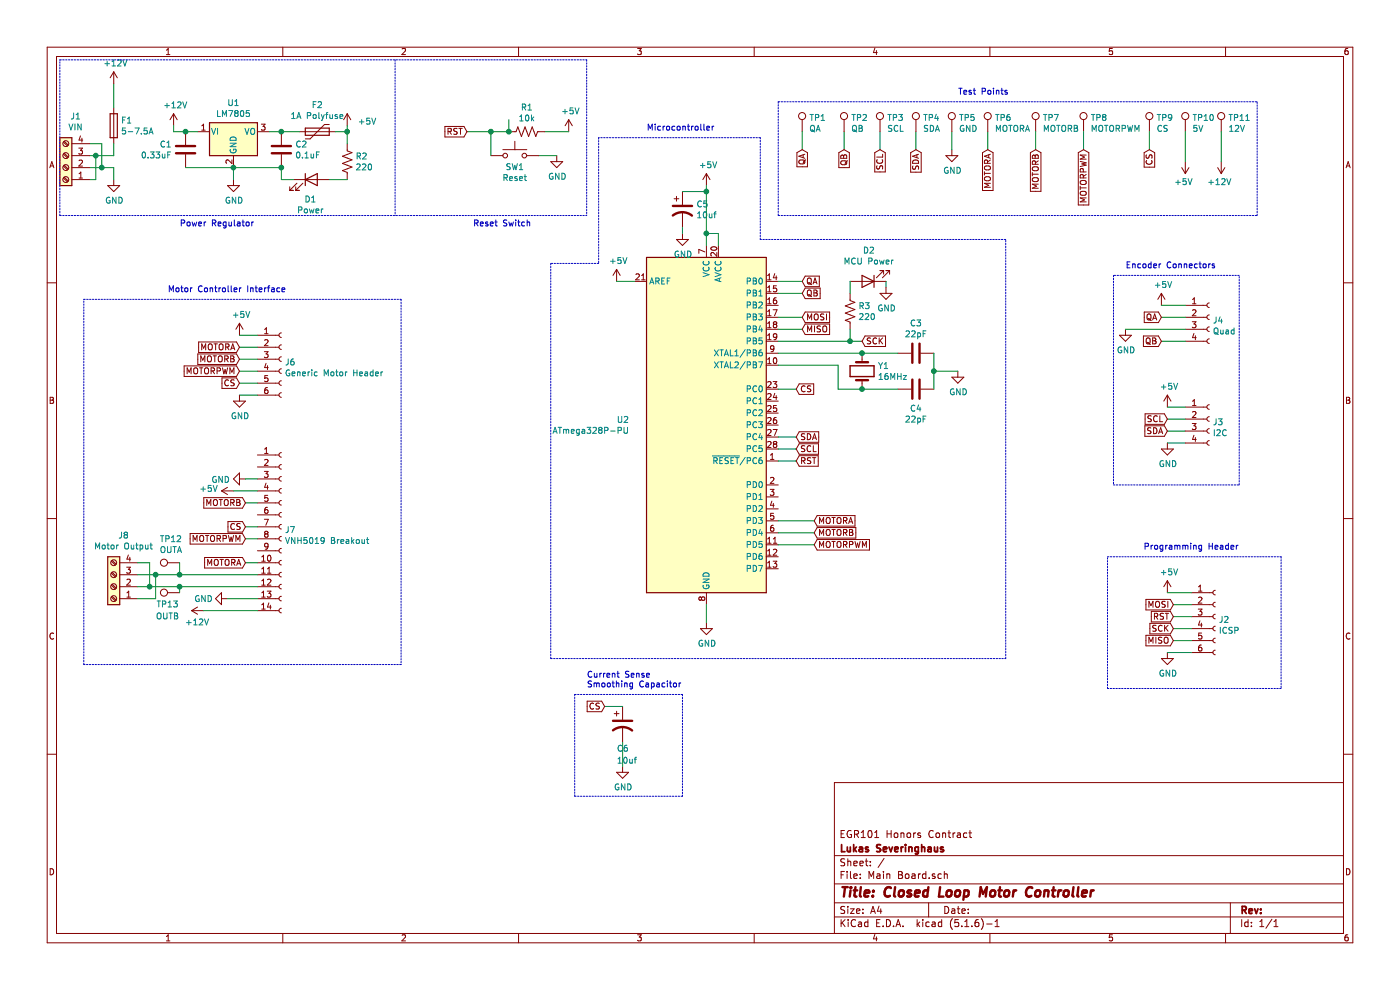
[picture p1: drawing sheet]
EESchema Schematic File Version 4
EELAYER 30 0
EELAYER END
$Descr A4 11693 8268
encoding utf-8
Sheet 1 1
Title "Closed Loop Motor Controller"
Date ""
Rev ""
Comp "Lukas Severinghaus"
Comment1 "EGR101 Honors Contract"
Comment2 ""
Comment3 ""
Comment4 ""
$EndDescr
$Comp
L Regulator_Linear:LM7805_TO220 U1
U 1 1
P 1950 1100
F 0 "U1" H 1950 1342 50  0000 C CNN
F 1 "LM7805" H 1950 1251 50  0000 C CNN
F 2 "Package_TO_SOT_THT:TO-220-3_Horizontal_TabDown" H 1950 1325 50  0001 C CIN
F 3 "http://www.fairchildsemi.com/ds/LM/LM7805.pdf" H 1950 1050 50  0001 C CNN
	1    1950 1100
	1    0    0    -1  
$EndComp
$Comp
L power:GND #PWR0101
U 1 1
P 950 1500
F 0 "#PWR0101" H 950 1250 50  0001 C CNN
F 1 "GND" H 955 1327 50  0000 C CNN
F 2 "" H 950 1500 50  0001 C CNN
F 3 "" H 950 1500 50  0001 C CNN
	1    950  1500
	1    0    0    -1  
$EndComp
$Comp
L power:+12V #PWR0102
U 1 1
P 950 700
F 0 "#PWR0102" H 950 550 50  0001 C CNN
F 1 "+12V" H 965 873 50  0000 C CNN
F 2 "" H 950 700 50  0001 C CNN
F 3 "" H 950 700 50  0001 C CNN
	1    950  700 
	1    0    0    -1  
$EndComp
Wire Wire Line
	950  1400 950  1500
$Comp
L Device:C C1
U 1 1
P 1550 1250
F 0 "C1" H 1436 1296 50  0000 R CNN
F 1 "0.33uF" H 1436 1205 50  0000 R CNN
F 2 "Capacitor_SMD:C_1206_3216Metric" H 1588 1100 50  0001 C CNN
F 3 "~" H 1550 1250 50  0001 C CNN
	1    1550 1250
	1    0    0    -1  
$EndComp
$Comp
L Device:C C2
U 1 1
P 2350 1250
F 0 "C2" H 2465 1296 50  0000 L CNN
F 1 "0.1uF" H 2465 1205 50  0000 L CNN
F 2 "Capacitor_SMD:C_1206_3216Metric" H 2388 1100 50  0001 C CNN
F 3 "~" H 2350 1250 50  0001 C CNN
	1    2350 1250
	1    0    0    -1  
$EndComp
Wire Wire Line
	1550 1400 1950 1400
Wire Wire Line
	1950 1400 2350 1400
Connection ~ 1950 1400
Wire Wire Line
	2350 1100 2250 1100
Wire Wire Line
	1650 1100 1550 1100
$Comp
L power:GND #PWR0103
U 1 1
P 1950 1500
F 0 "#PWR0103" H 1950 1250 50  0001 C CNN
F 1 "GND" H 1955 1327 50  0000 C CNN
F 2 "" H 1950 1500 50  0001 C CNN
F 3 "" H 1950 1500 50  0001 C CNN
	1    1950 1500
	1    0    0    -1  
$EndComp
Wire Wire Line
	1950 1400 1950 1500
$Comp
L power:+12V #PWR0104
U 1 1
P 1450 1050
F 0 "#PWR0104" H 1450 900 50  0001 C CNN
F 1 "+12V" H 1465 1223 50  0000 C CNN
F 2 "" H 1450 1050 50  0001 C CNN
F 3 "" H 1450 1050 50  0001 C CNN
	1    1450 1050
	1    0    0    -1  
$EndComp
Wire Wire Line
	1450 1050 1450 1100
Wire Wire Line
	1450 1100 1550 1100
Connection ~ 1550 1100
$Comp
L Device:Polyfuse F2
U 1 1
P 2650 1100
F 0 "F2" V 2425 1100 50  0000 C CNN
F 1 "1A Polyfuse" V 2516 1100 50  0000 C CNN
F 2 "Capacitor_THT:C_Rect_L7.2mm_W3.5mm_P5.00mm_FKS2_FKP2_MKS2_MKP2" H 2700 900 50  0001 L CNN
F 3 "~" H 2650 1100 50  0001 C CNN
	1    2650 1100
	0    1    1    0   
$EndComp
Wire Wire Line
	2350 1100 2500 1100
Connection ~ 2350 1100
Wire Wire Line
	2800 1100 2900 1100
$Comp
L Device:Fuse F1
U 1 1
P 950 1050
F 0 "F1" H 1010 1096 50  0000 L CNN
F 1 "5-7.5A" H 1010 1005 50  0000 L CNN
F 2 "TerminalBlock:TerminalBlock_bornier-2_P5.08mm" V 880 1050 50  0001 C CNN
F 3 "~" H 950 1050 50  0001 C CNN
	1    950  1050
	1    0    0    -1  
$EndComp
Wire Wire Line
	950  1300 950  1200
$Comp
L power:GND #PWR0106
U 1 1
P 5900 5200
F 0 "#PWR0106" H 5900 4950 50  0001 C CNN
F 1 "GND" H 5905 5027 50  0000 C CNN
F 2 "" H 5900 5200 50  0001 C CNN
F 3 "" H 5900 5200 50  0001 C CNN
	1    5900 5200
	1    0    0    -1  
$EndComp
Wire Wire Line
	5900 5050 5900 5200
$Comp
L Device:CP1 C5
U 1 1
P 5700 1750
F 0 "C5" H 5815 1796 50  0000 L CNN
F 1 "10uf" H 5815 1705 50  0000 L CNN
F 2 "Capacitor_THT:CP_Radial_D5.0mm_P2.00mm" H 5700 1750 50  0001 C CNN
F 3 "~" H 5700 1750 50  0001 C CNN
	1    5700 1750
	1    0    0    -1  
$EndComp
Wire Wire Line
	5700 1600 5900 1600
Wire Wire Line
	5900 1600 5900 1950
$Comp
L power:+5V #PWR0107
U 1 1
P 5900 1550
F 0 "#PWR0107" H 5900 1400 50  0001 C CNN
F 1 "+5V" H 5915 1723 50  0000 C CNN
F 2 "" H 5900 1550 50  0001 C CNN
F 3 "" H 5900 1550 50  0001 C CNN
	1    5900 1550
	1    0    0    -1  
$EndComp
$Comp
L power:GND #PWR0108
U 1 1
P 5700 1950
F 0 "#PWR0108" H 5700 1700 50  0001 C CNN
F 1 "GND" H 5705 1777 50  0000 C CNN
F 2 "" H 5700 1950 50  0001 C CNN
F 3 "" H 5700 1950 50  0001 C CNN
	1    5700 1950
	1    0    0    -1  
$EndComp
$Comp
L Device:Crystal Y1
U 1 1
P 7200 3100
F 0 "Y1" V 7154 3231 50  0000 L CNN
F 1 "16MHz" V 7245 3231 50  0000 L CNN
F 2 "Connector_PinHeader_2.54mm:PinHeader_1x02_P2.54mm_Vertical" H 7200 3100 50  0001 C CNN
F 3 "~" H 7200 3100 50  0001 C CNN
	1    7200 3100
	0    1    1    0   
$EndComp
$Comp
L Device:C C3
U 1 1
P 7650 2950
F 0 "C3" V 7398 2950 50  0000 C CNN
F 1 "22pF" V 7489 2950 50  0000 C CNN
F 2 "Capacitor_THT:C_Rect_L4.0mm_W2.5mm_P2.50mm" H 7688 2800 50  0001 C CNN
F 3 "~" H 7650 2950 50  0001 C CNN
	1    7650 2950
	0    1    1    0   
$EndComp
$Comp
L Device:C C4
U 1 1
P 7650 3250
F 0 "C4" V 7810 3250 50  0000 C CNN
F 1 "22pF" V 7901 3250 50  0000 C CNN
F 2 "Capacitor_THT:C_Rect_L4.0mm_W2.5mm_P2.50mm" H 7688 3100 50  0001 C CNN
F 3 "~" H 7650 3250 50  0001 C CNN
	1    7650 3250
	0    1    1    0   
$EndComp
Wire Wire Line
	7200 3250 7500 3250
Wire Wire Line
	7500 2950 7200 2950
Connection ~ 7200 2950
Wire Wire Line
	7800 2950 7800 3100
$Comp
L power:GND #PWR0109
U 1 1
P 8000 3100
F 0 "#PWR0109" H 8000 2850 50  0001 C CNN
F 1 "GND" H 8005 2927 50  0000 C CNN
F 2 "" H 8000 3100 50  0001 C CNN
F 3 "" H 8000 3100 50  0001 C CNN
	1    8000 3100
	1    0    0    -1  
$EndComp
Wire Wire Line
	8000 3100 7800 3100
Connection ~ 7800 3100
Wire Wire Line
	7800 3100 7800 3250
$Comp
L Device:R_US R1
U 1 1
P 4400 1100
F 0 "R1" V 4195 1100 50  0000 C CNN
F 1 "10k" V 4286 1100 50  0000 C CNN
F 2 "Resistor_THT:R_Axial_DIN0204_L3.6mm_D1.6mm_P5.08mm_Vertical" V 4440 1090 50  0001 C CNN
F 3 "~" H 4400 1100 50  0001 C CNN
	1    4400 1100
	0    1    1    0   
$EndComp
Wire Wire Line
	3900 1100 4100 1100
$Comp
L power:+5V #PWR0110
U 1 1
P 4750 1100
F 0 "#PWR0110" H 4750 950 50  0001 C CNN
F 1 "+5V" H 4765 1273 50  0000 C CNN
F 2 "" H 4750 1100 50  0001 C CNN
F 3 "" H 4750 1100 50  0001 C CNN
	1    4750 1100
	1    0    0    -1  
$EndComp
$Comp
L power:GND #PWR0111
U 1 1
P 4650 1300
F 0 "#PWR0111" H 4650 1050 50  0001 C CNN
F 1 "GND" H 4655 1127 50  0000 C CNN
F 2 "" H 4650 1300 50  0001 C CNN
F 3 "" H 4650 1300 50  0001 C CNN
	1    4650 1300
	1    0    0    -1  
$EndComp
$Comp
L Switch:SW_Push SW1
U 1 1
P 4300 1300
F 0 "SW1" H 4300 1207 50  0000 C CNN
F 1 "Reset" H 4300 1116 50  0000 C CNN
F 2 "Button_Switch_THT:SW_TH_Tactile_Omron_B3F-10xx" H 4300 1500 50  0001 C CNN
F 3 "~" H 4300 1500 50  0001 C CNN
	1    4300 1300
	1    0    0    -1  
$EndComp
Wire Wire Line
	4550 1100 4750 1100
Wire Wire Line
	4100 1300 4100 1100
Connection ~ 4100 1100
Wire Wire Line
	4100 1100 4250 1100
$Comp
L power:+5V #PWR0112
U 1 1
P 5150 2350
F 0 "#PWR0112" H 5150 2200 50  0001 C CNN
F 1 "+5V" H 5165 2523 50  0000 C CNN
F 2 "" H 5150 2350 50  0001 C CNN
F 3 "" H 5150 2350 50  0001 C CNN
	1    5150 2350
	1    0    0    -1  
$EndComp
Wire Wire Line
	6000 2050 6000 1950
Wire Wire Line
	6000 1950 5900 1950
Connection ~ 5900 1950
Wire Wire Line
	5900 1950 5900 2050
$Comp
L Device:R_US R2
U 1 1
P 2900 1350
F 0 "R2" H 2968 1396 50  0000 L CNN
F 1 "220" H 2968 1305 50  0000 L CNN
F 2 "Resistor_THT:R_Axial_DIN0204_L3.6mm_D1.6mm_P5.08mm_Vertical" V 2940 1340 50  0001 C CNN
F 3 "~" H 2900 1350 50  0001 C CNN
	1    2900 1350
	1    0    0    -1  
$EndComp
$Comp
L Device:LED D1
U 1 1
P 2600 1500
F 0 "D1" H 2593 1337 50  0000 C CNN
F 1 "Power" H 2593 1246 50  0000 C CNN
F 2 "LED_THT:LED_D5.0mm" H 2600 1500 50  0001 C CNN
F 3 "~" H 2600 1500 50  0001 C CNN
	1    2600 1500
	1    0    0    -1  
$EndComp
Wire Wire Line
	2900 1100 2900 1200
Wire Wire Line
	2900 1500 2750 1500
Wire Wire Line
	2450 1500 2350 1500
Wire Wire Line
	2350 1500 2350 1400
Connection ~ 2350 1400
$Comp
L Device:LED D2
U 1 1
P 7250 2350
F 0 "D2" H 7243 2095 50  0000 C CNN
F 1 "MCU Power" H 7243 2186 50  0000 C CNN
F 2 "LED_THT:LED_D5.0mm" H 7250 2350 50  0001 C CNN
F 3 "~" H 7250 2350 50  0001 C CNN
	1    7250 2350
	-1   0    0    1   
$EndComp
$Comp
L power:GND #PWR0113
U 1 1
P 7400 2400
F 0 "#PWR0113" H 7400 2150 50  0001 C CNN
F 1 "GND" H 7405 2227 50  0000 C CNN
F 2 "" H 7400 2400 50  0001 C CNN
F 3 "" H 7400 2400 50  0001 C CNN
	1    7400 2400
	1    0    0    -1  
$EndComp
Wire Wire Line
	7400 2350 7400 2400
$Comp
L Device:R_US R3
U 1 1
P 7100 2600
F 0 "R3" H 7168 2646 50  0000 L CNN
F 1 "220" H 7168 2555 50  0000 L CNN
F 2 "Resistor_THT:R_Axial_DIN0204_L3.6mm_D1.6mm_P5.08mm_Vertical" V 7140 2590 50  0001 C CNN
F 3 "~" H 7100 2600 50  0001 C CNN
	1    7100 2600
	1    0    0    -1  
$EndComp
Wire Wire Line
	7100 2350 7100 2450
$Comp
L Connector:Conn_01x06_Female J2
U 1 1
P 10150 5150
F 0 "J2" H 10178 5126 50  0000 L CNN
F 1 "ICSP" H 10178 5035 50  0000 L CNN
F 2 "Motor Controller Custom Parts:6PinEdgeConnector" H 10150 5150 50  0001 C CNN
F 3 "~" H 10150 5150 50  0001 C CNN
	1    10150 5150
	1    0    0    -1  
$EndComp
$Comp
L power:+5V #PWR0114
U 1 1
P 9750 4950
F 0 "#PWR0114" H 9750 4800 50  0001 C CNN
F 1 "+5V" H 9765 5123 50  0000 C CNN
F 2 "" H 9750 4950 50  0001 C CNN
F 3 "" H 9750 4950 50  0001 C CNN
	1    9750 4950
	1    0    0    -1  
$EndComp
$Comp
L power:GND #PWR0115
U 1 1
P 9750 5450
F 0 "#PWR0115" H 9750 5200 50  0001 C CNN
F 1 "GND" H 9755 5277 50  0000 C CNN
F 2 "" H 9750 5450 50  0001 C CNN
F 3 "" H 9750 5450 50  0001 C CNN
	1    9750 5450
	1    0    0    -1  
$EndComp
Wire Wire Line
	9750 4950 9950 4950
Wire Wire Line
	9750 5450 9950 5450
Wire Wire Line
	5300 2350 5150 2350
Text GLabel 6700 2650 2    50   Input ~ 0
MOSI
$Comp
L MCU_Microchip_ATmega:ATmega328P-PU U2
U 1 1
P 5900 3550
F 0 "U2" H 5256 3596 50  0000 R CNN
F 1 "ATmega328P-PU" H 5256 3505 50  0000 R CNN
F 2 "Package_DIP:DIP-28_W7.62mm" H 5900 3550 50  0001 C CIN
F 3 "http://ww1.microchip.com/downloads/en/DeviceDoc/ATmega328_P%20AVR%20MCU%20with%20picoPower%20Technology%20Data%20Sheet%2040001984A.pdf" H 5900 3550 50  0001 C CNN
	1    5900 3550
	1    0    0    -1  
$EndComp
Text GLabel 9800 5050 0    50   Input ~ 0
MOSI
Text GLabel 9800 5150 0    50   Input ~ 0
RST
Text GLabel 9800 5250 0    50   Input ~ 0
SCK
Text GLabel 9800 5350 0    50   Input ~ 0
MISO
Wire Wire Line
	9950 5350 9800 5350
Wire Wire Line
	9800 5250 9950 5250
Wire Wire Line
	9800 5150 9950 5150
Wire Wire Line
	9800 5050 9950 5050
Text GLabel 6700 2750 2    50   Input ~ 0
MISO
Wire Wire Line
	6500 2950 7200 2950
Wire Wire Line
	7200 3250 7000 3250
Wire Wire Line
	7000 3250 7000 3050
Wire Wire Line
	7000 3050 6500 3050
Connection ~ 7200 3250
Wire Wire Line
	7100 2850 7100 2750
Wire Wire Line
	6500 2750 6700 2750
Wire Wire Line
	6500 2650 6700 2650
Text GLabel 7200 2850 2    50   Input ~ 0
SCK
Wire Wire Line
	6500 2850 7100 2850
Connection ~ 7100 2850
Wire Wire Line
	7100 2850 7200 2850
Wire Wire Line
	4250 1000 4250 1100
$Comp
L Connector:Conn_01x04_Female J3
U 1 1
P 10100 3500
F 0 "J3" H 10128 3476 50  0000 L CNN
F 1 "I2C" H 10128 3385 50  0000 L CNN
F 2 "Motor Controller Custom Parts:4PinEdgeConnector" H 10100 3500 50  0001 C CNN
F 3 "~" H 10100 3500 50  0001 C CNN
	1    10100 3500
	1    0    0    -1  
$EndComp
$Comp
L power:+5V #PWR0116
U 1 1
P 9750 3400
F 0 "#PWR0116" H 9750 3250 50  0001 C CNN
F 1 "+5V" H 9765 3573 50  0000 C CNN
F 2 "" H 9750 3400 50  0001 C CNN
F 3 "" H 9750 3400 50  0001 C CNN
	1    9750 3400
	1    0    0    -1  
$EndComp
$Comp
L power:GND #PWR0117
U 1 1
P 9750 3700
F 0 "#PWR0117" H 9750 3450 50  0001 C CNN
F 1 "GND" H 9755 3527 50  0000 C CNN
F 2 "" H 9750 3700 50  0001 C CNN
F 3 "" H 9750 3700 50  0001 C CNN
	1    9750 3700
	1    0    0    -1  
$EndComp
Wire Wire Line
	9900 3400 9750 3400
Wire Wire Line
	9900 3700 9750 3700
Text GLabel 9750 3500 0    50   Input ~ 0
SCL
Text GLabel 9750 3600 0    50   Input ~ 0
SDA
Wire Wire Line
	9750 3500 9900 3500
Wire Wire Line
	9750 3600 9900 3600
Connection ~ 4250 1100
Text GLabel 6650 3750 2    50   Input ~ 0
SCL
Text GLabel 6650 3650 2    50   Input ~ 0
SDA
Text GLabel 3900 1100 0    50   Input ~ 0
RST
Text GLabel 6650 3850 2    50   Input ~ 0
RST
Wire Wire Line
	6500 3650 6650 3650
Wire Wire Line
	6500 3750 6650 3750
Wire Wire Line
	6500 3850 6650 3850
$Comp
L Connector:Conn_01x04_Female J4
U 1 1
P 10100 2650
F 0 "J4" H 10128 2626 50  0000 L CNN
F 1 "Quad" H 10128 2535 50  0000 L CNN
F 2 "Motor Controller Custom Parts:4PinEdgeConnector" H 10100 2650 50  0001 C CNN
F 3 "~" H 10100 2650 50  0001 C CNN
	1    10100 2650
	1    0    0    -1  
$EndComp
$Comp
L power:+5V #PWR0118
U 1 1
P 9700 2550
F 0 "#PWR0118" H 9700 2400 50  0001 C CNN
F 1 "+5V" H 9715 2723 50  0000 C CNN
F 2 "" H 9700 2550 50  0001 C CNN
F 3 "" H 9700 2550 50  0001 C CNN
	1    9700 2550
	1    0    0    -1  
$EndComp
$Comp
L power:GND #PWR0119
U 1 1
P 9400 2750
F 0 "#PWR0119" H 9400 2500 50  0001 C CNN
F 1 "GND" H 9405 2577 50  0000 C CNN
F 2 "" H 9400 2750 50  0001 C CNN
F 3 "" H 9400 2750 50  0001 C CNN
	1    9400 2750
	1    0    0    -1  
$EndComp
Wire Wire Line
	9900 2550 9700 2550
Text GLabel 9700 2650 0    50   Input ~ 0
QA
Text GLabel 9700 2850 0    50   Input ~ 0
QB
Wire Wire Line
	9700 2650 9900 2650
Text GLabel 6700 2350 2    50   Input ~ 0
QA
Text GLabel 6700 2450 2    50   Input ~ 0
QB
Wire Wire Line
	6500 2350 6700 2350
Wire Wire Line
	6500 2450 6700 2450
$Comp
L Connector:TestPoint TP1
U 1 1
P 6700 1100
F 0 "TP1" H 6758 1218 50  0000 L CNN
F 1 "QA" H 6758 1127 50  0000 L CNN
F 2 "TestPoint:TestPoint_Pad_D2.0mm" H 6900 1100 50  0001 C CNN
F 3 "~" H 6900 1100 50  0001 C CNN
	1    6700 1100
	1    0    0    -1  
$EndComp
$Comp
L Connector:TestPoint TP2
U 1 1
P 7050 1100
F 0 "TP2" H 7108 1218 50  0000 L CNN
F 1 "QB" H 7108 1127 50  0000 L CNN
F 2 "TestPoint:TestPoint_Pad_D2.0mm" H 7250 1100 50  0001 C CNN
F 3 "~" H 7250 1100 50  0001 C CNN
	1    7050 1100
	1    0    0    -1  
$EndComp
$Comp
L Connector:TestPoint TP3
U 1 1
P 7350 1100
F 0 "TP3" H 7408 1218 50  0000 L CNN
F 1 "SCL" H 7408 1127 50  0000 L CNN
F 2 "TestPoint:TestPoint_Pad_D2.0mm" H 7550 1100 50  0001 C CNN
F 3 "~" H 7550 1100 50  0001 C CNN
	1    7350 1100
	1    0    0    -1  
$EndComp
$Comp
L Connector:TestPoint TP4
U 1 1
P 7650 1100
F 0 "TP4" H 7708 1218 50  0000 L CNN
F 1 "SDA" H 7708 1127 50  0000 L CNN
F 2 "TestPoint:TestPoint_Pad_D2.0mm" H 7850 1100 50  0001 C CNN
F 3 "~" H 7850 1100 50  0001 C CNN
	1    7650 1100
	1    0    0    -1  
$EndComp
Text GLabel 6700 1250 3    50   Input ~ 0
QA
Text GLabel 7050 1250 3    50   Input ~ 0
QB
Text GLabel 7350 1250 3    50   Input ~ 0
SCL
Text GLabel 7650 1250 3    50   Input ~ 0
SDA
Wire Wire Line
	6700 1100 6700 1250
Wire Wire Line
	7050 1100 7050 1250
Wire Wire Line
	7350 1100 7350 1250
Wire Wire Line
	7650 1100 7650 1250
$Comp
L Connector:TestPoint TP5
U 1 1
P 7950 1100
F 0 "TP5" H 8008 1218 50  0000 L CNN
F 1 "GND" H 8008 1127 50  0000 L CNN
F 2 "TestPoint:TestPoint_Pad_D2.0mm" H 8150 1100 50  0001 C CNN
F 3 "~" H 8150 1100 50  0001 C CNN
	1    7950 1100
	1    0    0    -1  
$EndComp
Text GLabel 6800 4350 2    50   Input ~ 0
MOTORA
Text GLabel 6800 4450 2    50   Input ~ 0
MOTORB
Text GLabel 6800 4550 2    50   Input ~ 0
MOTORPWM
Wire Wire Line
	6800 4350 6500 4350
Wire Wire Line
	6500 4450 6800 4450
Wire Wire Line
	6800 4550 6500 4550
Text GLabel 6650 3250 2    50   Input ~ 0
CS
Wire Wire Line
	6500 3250 6650 3250
$Comp
L Connector:Conn_01x06_Female J6
U 1 1
P 2350 3000
F 0 "J6" H 2378 2976 50  0000 L CNN
F 1 "Generic Motor Header" H 2378 2885 50  0000 L CNN
F 2 "Motor Controller Custom Parts:6PinEdgeConnector" H 2350 3000 50  0001 C CNN
F 3 "~" H 2350 3000 50  0001 C CNN
	1    2350 3000
	1    0    0    -1  
$EndComp
Text GLabel 2000 2900 0    50   Input ~ 0
MOTORA
Text GLabel 2000 3000 0    50   Input ~ 0
MOTORB
Text GLabel 2000 3200 0    50   Input ~ 0
CS
$Comp
L power:+5V #PWR0122
U 1 1
P 2000 2800
F 0 "#PWR0122" H 2000 2650 50  0001 C CNN
F 1 "+5V" H 2015 2973 50  0000 C CNN
F 2 "" H 2000 2800 50  0001 C CNN
F 3 "" H 2000 2800 50  0001 C CNN
	1    2000 2800
	1    0    0    -1  
$EndComp
$Comp
L power:GND #PWR0123
U 1 1
P 2000 3300
F 0 "#PWR0123" H 2000 3050 50  0001 C CNN
F 1 "GND" H 2005 3127 50  0000 C CNN
F 2 "" H 2000 3300 50  0001 C CNN
F 3 "" H 2000 3300 50  0001 C CNN
	1    2000 3300
	1    0    0    -1  
$EndComp
Wire Wire Line
	2000 3200 2150 3200
Wire Wire Line
	2000 3100 2150 3100
Wire Wire Line
	2000 3000 2150 3000
Wire Wire Line
	2000 2900 2150 2900
Wire Wire Line
	2000 2800 2150 2800
$Comp
L Connector:TestPoint TP6
U 1 1
P 8250 1100
F 0 "TP6" H 8308 1218 50  0000 L CNN
F 1 "MOTORA" H 8308 1127 50  0000 L CNN
F 2 "TestPoint:TestPoint_Pad_D2.0mm" H 8450 1100 50  0001 C CNN
F 3 "~" H 8450 1100 50  0001 C CNN
	1    8250 1100
	1    0    0    -1  
$EndComp
$Comp
L Connector:TestPoint TP7
U 1 1
P 8650 1100
F 0 "TP7" H 8708 1218 50  0000 L CNN
F 1 "MOTORB" H 8708 1127 50  0000 L CNN
F 2 "TestPoint:TestPoint_Pad_D2.0mm" H 8850 1100 50  0001 C CNN
F 3 "~" H 8850 1100 50  0001 C CNN
	1    8650 1100
	1    0    0    -1  
$EndComp
$Comp
L Connector:TestPoint TP8
U 1 1
P 9050 1100
F 0 "TP8" H 9108 1218 50  0000 L CNN
F 1 "MOTORPWM" H 9108 1127 50  0000 L CNN
F 2 "TestPoint:TestPoint_Pad_D2.0mm" H 9250 1100 50  0001 C CNN
F 3 "~" H 9250 1100 50  0001 C CNN
	1    9050 1100
	1    0    0    -1  
$EndComp
$Comp
L Connector:TestPoint TP9
U 1 1
P 9600 1100
F 0 "TP9" H 9658 1218 50  0000 L CNN
F 1 "CS" H 9658 1127 50  0000 L CNN
F 2 "TestPoint:TestPoint_Pad_D2.0mm" H 9800 1100 50  0001 C CNN
F 3 "~" H 9800 1100 50  0001 C CNN
	1    9600 1100
	1    0    0    -1  
$EndComp
Text GLabel 8250 1250 3    50   Input ~ 0
MOTORA
Text GLabel 8650 1250 3    50   Input ~ 0
MOTORB
Text GLabel 9050 1250 3    50   Input ~ 0
MOTORPWM
Text GLabel 9600 1250 3    50   Input ~ 0
CS
Wire Wire Line
	8250 1100 8250 1250
Wire Wire Line
	8650 1100 8650 1250
Wire Wire Line
	9050 1100 9050 1250
Wire Wire Line
	9600 1100 9600 1250
$Comp
L power:+5V #PWR0105
U 1 1
P 2900 1050
F 0 "#PWR0105" H 2900 900 50  0001 C CNN
F 1 "+5V" H 2988 1087 50  0000 L CNN
F 2 "" H 2900 1050 50  0001 C CNN
F 3 "" H 2900 1050 50  0001 C CNN
	1    2900 1050
	1    0    0    -1  
$EndComp
Wire Wire Line
	2900 1050 2900 1100
Connection ~ 2900 1100
Wire Wire Line
	4500 1300 4650 1300
Wire Wire Line
	5900 1550 5900 1600
Connection ~ 5900 1600
Wire Wire Line
	950  700  950  900 
Wire Wire Line
	2000 3300 2150 3300
$Comp
L power:GND #PWR0126
U 1 1
P 7950 1250
F 0 "#PWR0126" H 7950 1000 50  0001 C CNN
F 1 "GND" H 7955 1077 50  0000 C CNN
F 2 "" H 7950 1250 50  0001 C CNN
F 3 "" H 7950 1250 50  0001 C CNN
	1    7950 1250
	1    0    0    -1  
$EndComp
Wire Wire Line
	7950 1100 7950 1250
Wire Wire Line
	5700 1900 5700 1950
Wire Notes Line
	3300 500  3300 1800
Wire Notes Line
	500  1800 500  500 
Text Notes 1500 1900 0    50   ~ 0
Power Regulator
Wire Notes Line
	6500 850  6500 1800
Wire Notes Line
	10500 1800 10500 850 
Text Notes 8000 800  0    50   ~ 0
Test Points
Wire Notes Line
	10700 4650 10700 5750
Wire Notes Line
	10700 5750 9250 5750
Wire Notes Line
	9250 5750 9250 4650
Wire Notes Line
	9250 4650 10700 4650
Text Notes 9550 4600 0    50   ~ 0
Programming Header
Wire Notes Line
	9300 2300 9300 4050
Wire Notes Line
	9300 4050 10350 4050
Wire Notes Line
	10350 4050 10350 2300
Wire Notes Line
	10350 2300 9300 2300
Text Notes 9400 2250 0    50   ~ 0
Encoder Connectors
Wire Notes Line
	4600 5500 8400 5500
Wire Notes Line
	8400 5500 8400 2000
Wire Notes Line
	8400 2000 6350 2000
Wire Notes Line
	6350 2000 6350 1150
Wire Notes Line
	6350 1150 5000 1150
Wire Notes Line
	5000 2200 4600 2200
Text Notes 5400 1100 0    50   ~ 0
Microcontroller
Wire Notes Line
	4900 500  4900 1800
Wire Notes Line
	500  500  4900 500 
Wire Notes Line
	500  1800 4900 1800
Text Notes 3950 1900 0    50   ~ 0
Reset Switch
Wire Notes Line
	5000 1150 5000 2200
Wire Notes Line
	4600 2200 4600 5500
$Comp
L Device:CP1 C6
U 1 1
P 5200 6050
F 0 "C6" H 5150 5850 50  0000 L CNN
F 1 "10uf" H 5150 5750 50  0000 L CNN
F 2 "Capacitor_THT:CP_Radial_D5.0mm_P2.00mm" H 5200 6050 50  0001 C CNN
F 3 "~" H 5200 6050 50  0001 C CNN
	1    5200 6050
	1    0    0    -1  
$EndComp
$Comp
L power:GND #PWR0127
U 1 1
P 5200 6400
F 0 "#PWR0127" H 5200 6150 50  0001 C CNN
F 1 "GND" H 5205 6227 50  0000 C CNN
F 2 "" H 5200 6400 50  0001 C CNN
F 3 "" H 5200 6400 50  0001 C CNN
	1    5200 6400
	1    0    0    -1  
$EndComp
Wire Wire Line
	5200 6200 5200 6400
Text GLabel 5050 5900 0    50   Input ~ 0
CS
Wire Wire Line
	5050 5900 5200 5900
Wire Notes Line
	4800 5800 5700 5800
Wire Notes Line
	5700 5800 5700 6650
Wire Notes Line
	5700 6650 4800 6650
Wire Notes Line
	4800 6650 4800 5800
Text Notes 4900 5750 0    50   ~ 0
Current Sense \nSmoothing Capacitor
Wire Wire Line
	1500 4800 2150 4800
Connection ~ 1500 4800
Wire Wire Line
	1500 4700 1500 4800
Wire Wire Line
	1500 4900 2150 4900
Connection ~ 1500 4900
Wire Wire Line
	1500 4950 1500 4900
Wire Wire Line
	2050 4000 2150 4000
Wire Wire Line
	2050 4400 2150 4400
Text GLabel 2050 4400 0    50   Input ~ 0
CS
Wire Wire Line
	2050 4700 2150 4700
Wire Wire Line
	1950 4100 2150 4100
Wire Wire Line
	1900 5000 2150 5000
Wire Wire Line
	1700 5100 2150 5100
$Comp
L Connector:Conn_01x14_Female J7
U 1 1
P 2350 4400
F 0 "J7" H 2378 4376 50  0000 L CNN
F 1 "VNH5019 Breakout" H 2378 4285 50  0000 L CNN
F 2 "Motor Controller Custom Parts:VNH5019Footprint" H 2350 4400 50  0001 C CNN
F 3 "~" H 2350 4400 50  0001 C CNN
	1    2350 4400
	1    0    0    -1  
$EndComp
$Comp
L power:GND #PWR0120
U 1 1
P 2050 4000
F 0 "#PWR0120" H 2050 3750 50  0001 C CNN
F 1 "GND" V 2055 3872 50  0000 R CNN
F 2 "" H 2050 4000 50  0001 C CNN
F 3 "" H 2050 4000 50  0001 C CNN
	1    2050 4000
	0    1    1    0   
$EndComp
Text GLabel 2050 4200 0    50   Input ~ 0
MOTORB
Wire Wire Line
	2050 4200 2150 4200
Wire Wire Line
	2050 4500 2150 4500
Text GLabel 2050 4700 0    50   Input ~ 0
MOTORA
Text GLabel 2050 4500 0    50   Input ~ 0
MOTORPWM
$Comp
L power:+5V #PWR0121
U 1 1
P 1950 4100
F 0 "#PWR0121" H 1950 3950 50  0001 C CNN
F 1 "+5V" V 1965 4228 50  0000 L CNN
F 2 "" H 1950 4100 50  0001 C CNN
F 3 "" H 1950 4100 50  0001 C CNN
	1    1950 4100
	0    -1   -1   0   
$EndComp
$Comp
L power:+12V #PWR0124
U 1 1
P 1700 5100
F 0 "#PWR0124" H 1700 4950 50  0001 C CNN
F 1 "+12V" V 1600 5050 50  0000 L CNN
F 2 "" H 1700 5100 50  0001 C CNN
F 3 "" H 1700 5100 50  0001 C CNN
	1    1700 5100
	0    -1   -1   0   
$EndComp
$Comp
L power:GND #PWR0125
U 1 1
P 1900 5000
F 0 "#PWR0125" H 1900 4750 50  0001 C CNN
F 1 "GND" V 1900 4800 50  0000 C CNN
F 2 "" H 1900 5000 50  0001 C CNN
F 3 "" H 1900 5000 50  0001 C CNN
	1    1900 5000
	0    1    1    0   
$EndComp
$Comp
L Connector:TestPoint TP12
U 1 1
P 1500 4700
F 0 "TP12" V 1695 4772 50  0000 C CNN
F 1 "OUTA" V 1604 4772 50  0000 C CNN
F 2 "TestPoint:TestPoint_Pad_D2.0mm" H 1700 4700 50  0001 C CNN
F 3 "~" H 1700 4700 50  0001 C CNN
	1    1500 4700
	0    -1   -1   0   
$EndComp
Text GLabel 2000 3100 0    50   Input ~ 0
MOTORPWM
Wire Notes Line
	700  2500 3350 2500
Wire Notes Line
	3350 2500 3350 5550
Wire Notes Line
	3350 5550 700  5550
Wire Notes Line
	700  5550 700  2500
Text Notes 1400 2450 0    50   ~ 0
Motor Controller Interface
$Comp
L Connector:Screw_Terminal_01x04 J8
U 1 1
P 950 4900
F 0 "J8" H 868 4475 50  0000 C CNN
F 1 "Motor Output" H 868 4566 50  0000 C CNN
F 2 "Motor Controller Custom Parts:2x2TerminalBlock" H 950 4900 50  0001 C CNN
F 3 "~" H 950 4900 50  0001 C CNN
	1    950  4900
	-1   0    0    1   
$EndComp
Wire Wire Line
	1150 4700 1250 4700
Wire Wire Line
	1250 4700 1250 4900
Wire Wire Line
	1250 4900 1150 4900
Wire Wire Line
	1150 5000 1300 5000
Wire Wire Line
	1300 5000 1300 4800
Wire Wire Line
	1300 4800 1150 4800
Wire Wire Line
	1250 4900 1500 4900
Connection ~ 1250 4900
Wire Wire Line
	1300 4800 1500 4800
Connection ~ 1300 4800
Wire Wire Line
	9700 2850 9900 2850
Wire Wire Line
	9400 2750 9900 2750
$Comp
L Connector:Screw_Terminal_01x04 J1
U 1 1
P 550 1400
F 0 "J1" H 468 975 50  0000 C CNN
F 1 "VIN" H 468 1066 50  0000 C CNN
F 2 "Motor Controller Custom Parts:2x2TerminalBlock" H 550 1400 50  0001 C CNN
F 3 "~" H 550 1400 50  0001 C CNN
	1    550  1400
	-1   0    0    1   
$EndComp
Wire Wire Line
	750  1300 800  1300
Wire Wire Line
	750  1400 850  1400
Wire Wire Line
	850  1400 850  1200
Wire Wire Line
	850  1200 750  1200
Connection ~ 850  1400
Wire Wire Line
	850  1400 950  1400
Wire Wire Line
	800  1300 800  1500
Wire Wire Line
	800  1500 750  1500
Connection ~ 800  1300
Wire Wire Line
	800  1300 950  1300
$Comp
L Connector:TestPoint TP10
U 1 1
P 9900 1100
F 0 "TP10" H 9958 1218 50  0000 L CNN
F 1 "5V" H 9958 1127 50  0000 L CNN
F 2 "TestPoint:TestPoint_Pad_D2.0mm" H 10100 1100 50  0001 C CNN
F 3 "~" H 10100 1100 50  0001 C CNN
	1    9900 1100
	1    0    0    -1  
$EndComp
$Comp
L Connector:TestPoint TP11
U 1 1
P 10200 1100
F 0 "TP11" H 10258 1218 50  0000 L CNN
F 1 "12V" H 10258 1127 50  0000 L CNN
F 2 "TestPoint:TestPoint_Pad_D2.0mm" H 10400 1100 50  0001 C CNN
F 3 "~" H 10400 1100 50  0001 C CNN
	1    10200 1100
	1    0    0    -1  
$EndComp
Wire Notes Line
	6500 850  10500 850 
Wire Notes Line
	6500 1800 10500 1800
$Comp
L power:+5V #PWR0128
U 1 1
P 9900 1350
F 0 "#PWR0128" H 9900 1200 50  0001 C CNN
F 1 "+5V" H 9915 1523 50  0000 C CNN
F 2 "" H 9900 1350 50  0001 C CNN
F 3 "" H 9900 1350 50  0001 C CNN
	1    9900 1350
	-1   0    0    1   
$EndComp
$Comp
L power:+12V #PWR0129
U 1 1
P 10200 1350
F 0 "#PWR0129" H 10200 1200 50  0001 C CNN
F 1 "+12V" H 10215 1523 50  0000 C CNN
F 2 "" H 10200 1350 50  0001 C CNN
F 3 "" H 10200 1350 50  0001 C CNN
	1    10200 1350
	-1   0    0    1   
$EndComp
Wire Wire Line
	10200 1100 10200 1350
Wire Wire Line
	9900 1100 9900 1350
$Comp
L Connector:TestPoint TP13
U 1 1
P 1500 4950
F 0 "TP13" V 1400 5050 50  0000 C CNN
F 1 "OUTB" V 1300 5050 50  0000 C CNN
F 2 "TestPoint:TestPoint_Pad_D2.0mm" H 1700 4950 50  0001 C CNN
F 3 "~" H 1700 4950 50  0001 C CNN
	1    1500 4950
	0    -1   -1   0   
$EndComp
$EndSCHEMATC
